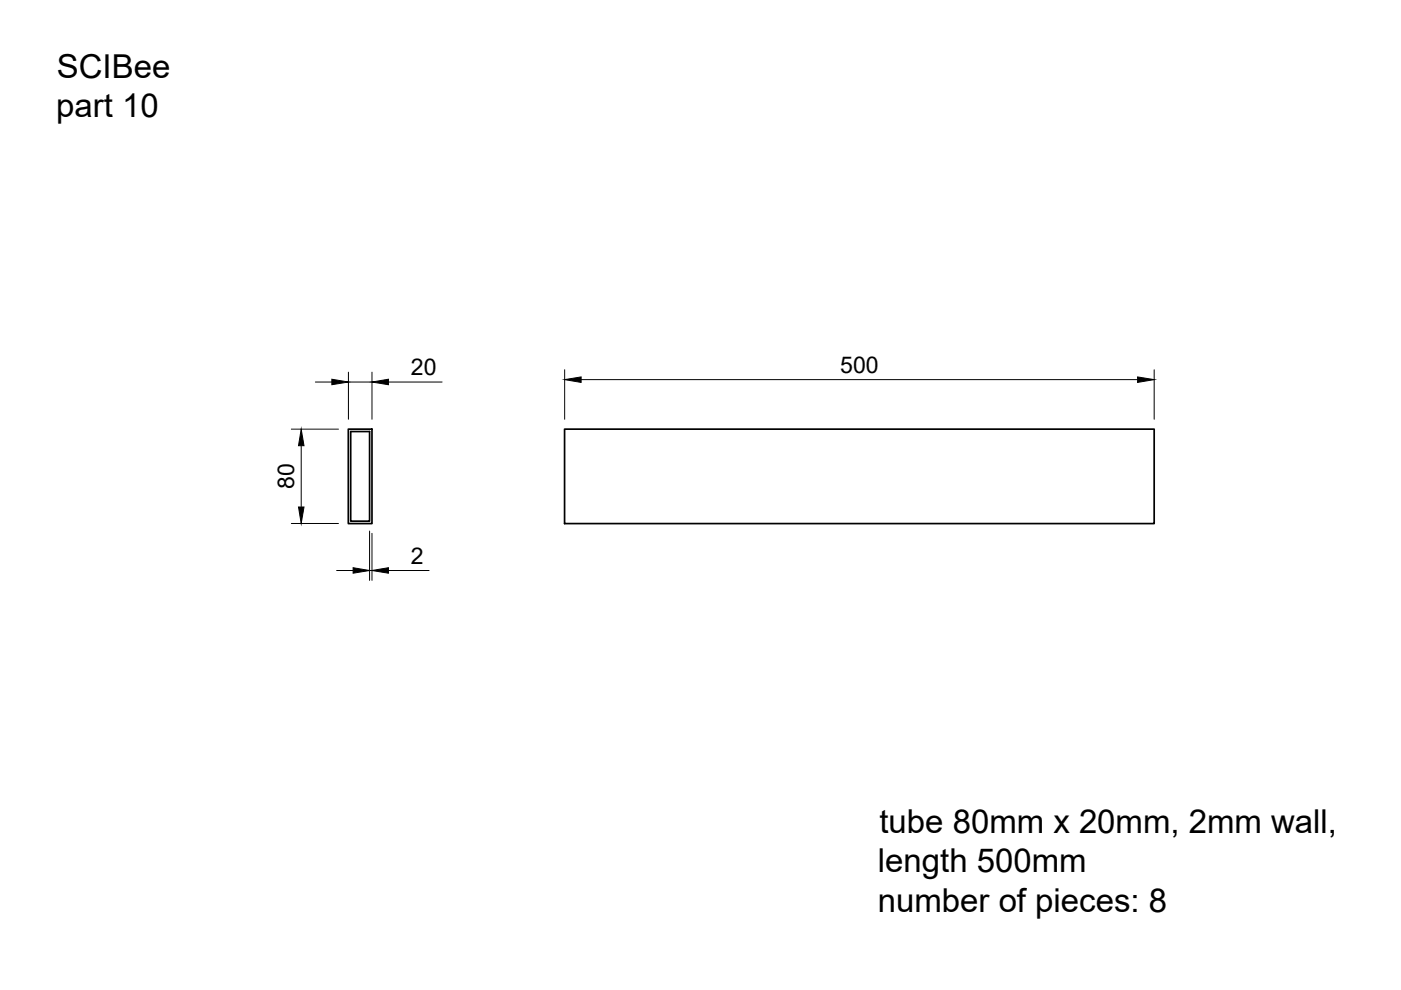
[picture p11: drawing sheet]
<svg xmlns="http://www.w3.org/2000/svg" width="297mm" height="210mm" viewBox="0 0 297 210" stroke-linecap="round" stroke-linejoin="round" font-family="sans-serif">
<!-- layer: Visible -->
<path d="M73.9 91h5v20h-5zM74.4 91.5h4v19h-4zM119.7 91h125v20h-125z" fill="none" stroke="#000" stroke-width=".36"/>
<!-- layer: FD_Dimensions -->
<g fill="none" stroke="#000" stroke-width=".21">
<path d="M73.9 78.9v10M78.9 78.9v10M119.7 78.4v10.5M244.7 78.4v10.5M61.8 91h10M63.9 94.5v13M66.9 81h3.5M73.9 81h5M82.4 81h11.3M123.2 80.5h118M61.8 111h10M78.4 112.6v10.5"/>
<path d="M78.9 113.1v10M71.4 121h3.5M78.4 121h.5M82.4 121h8.6"/>
</g>
<path d="M119.7 80.5l3.5-.6v1.2zM241.2 79.9l3.5 .6-3.5 .6zM63.9 91l.6 3.5h-1.2zM70.4 80.4l3.5 .6-3.5 .6zM78.9 81l3.5-.6v1.2zM63.3 107.5h1.2l-.6 3.5zM74.9 120.4l3.5 .6-3.5 .5zM78.9 121l3.5-.6v1.1z" fill="#000" stroke="#000" stroke-width=".21"/>
<g font-size="7">
<text x="12.1" y="16.5">SCIBee</text>
<text x="11.9" y="24.8">part 10</text>
<text x="186.5" y="176.6">tube 80mm x 20mm, 2mm wall,</text>
<text x="186.1" y="185">length 500mm</text>
<text x="186.1" y="193.4">number of pieces: 8</text>
</g>
<g font-size="4.9">
<text x="87.1" y="79.5">20</text>
<text x="178.1" y="79">500</text>
<text x="62.4" y="103.7" transform="rotate(-90 62.4 103.7)">80</text>
<text x="87.1" y="119.5">2</text>
</g>
</svg>
